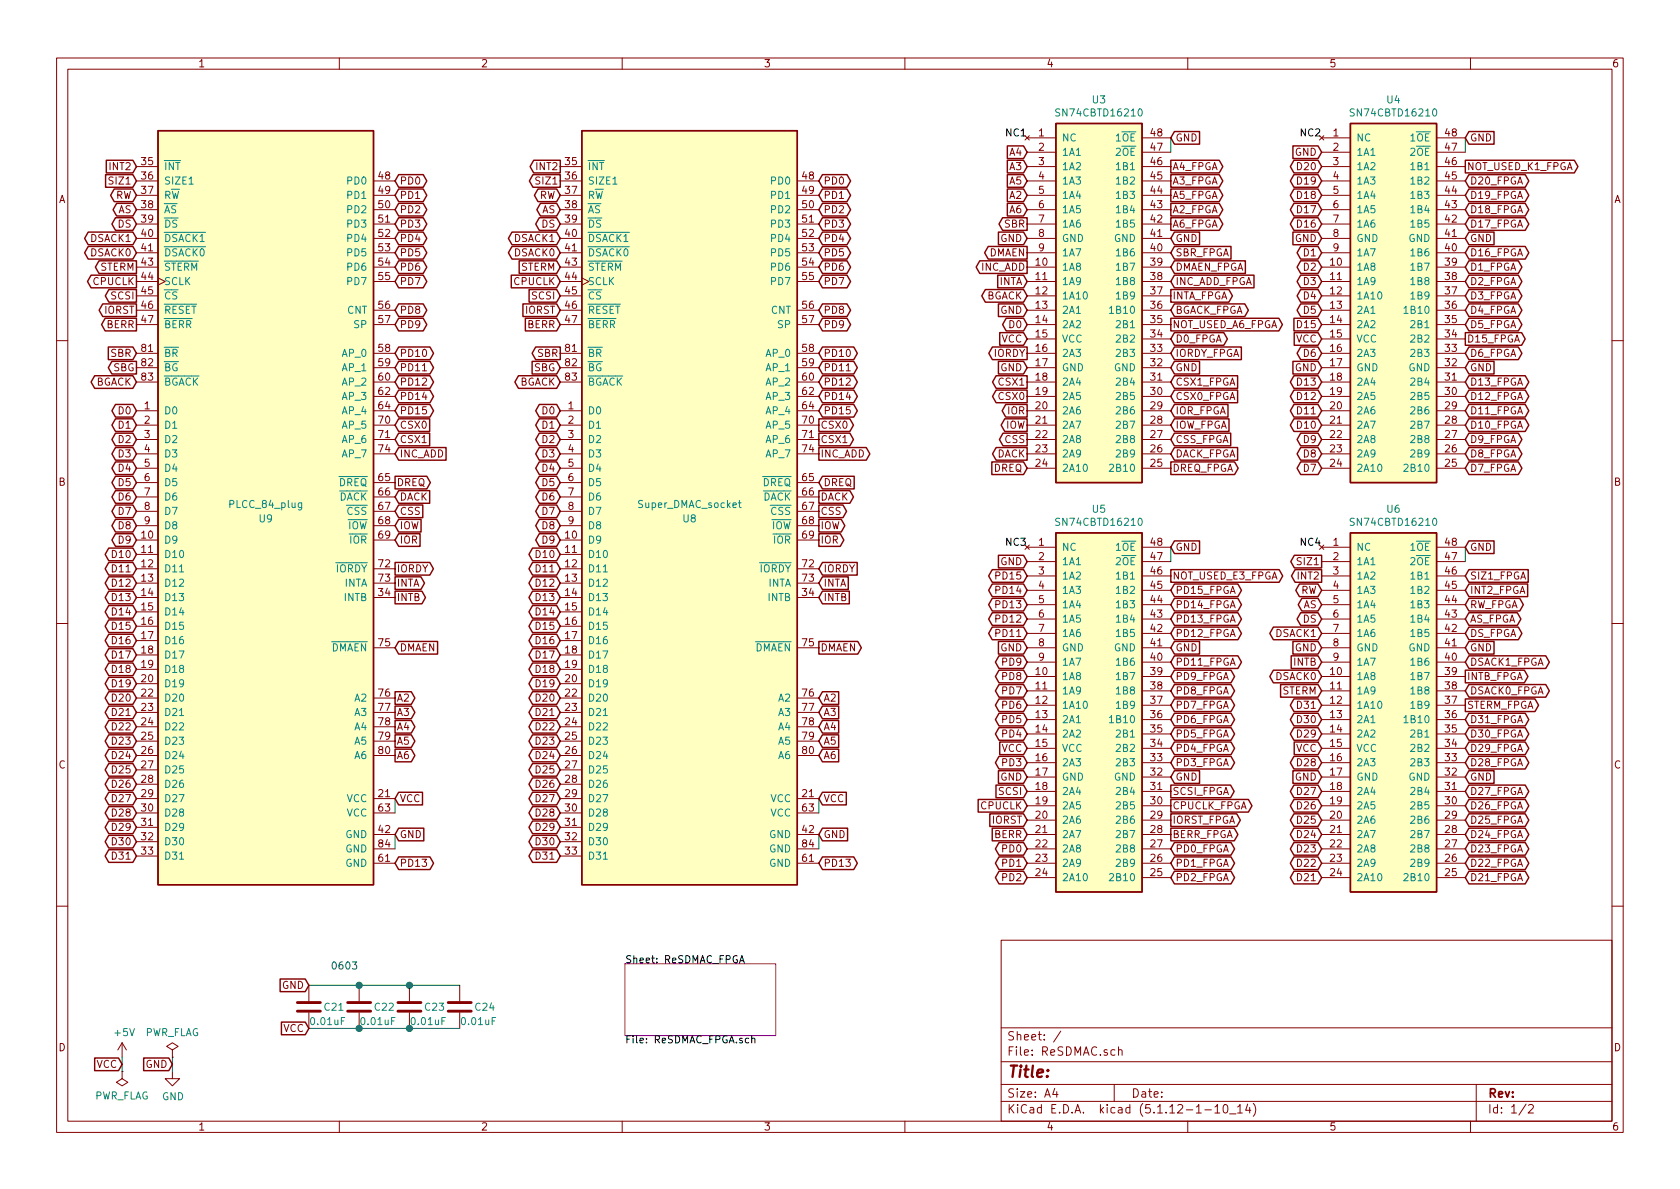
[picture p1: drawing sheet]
EESchema Schematic File Version 4
EELAYER 30 0
EELAYER END
$Descr A4 11693 8268
encoding utf-8
Sheet 1 2
Title ""
Date ""
Rev ""
Comp ""
Comment1 ""
Comment2 ""
Comment3 ""
Comment4 ""
$EndDescr
Text GLabel 850  7400 0    50   Input ~ 0
VCC
$Comp
L power:PWR_FLAG #FLG0101
U 1 1
P 850 7450
F 0 "#FLG0101" H 850 7525 50  0001 C CNN
F 1 "PWR_FLAG" H 850 7623 50  0000 C CNN
F 2 "" H 850 7450 50  0001 C CNN
F 3 "~" H 850 7450 50  0001 C CNN
	1    850  7450
	-1   0    0    1   
$EndComp
$Comp
L power:+5V #PWR0101
U 1 1
P 850 7350
F 0 "#PWR0101" H 850 7200 50  0001 C CNN
F 1 "+5V" H 865 7523 50  0000 C CNN
F 2 "" H 850 7350 50  0001 C CNN
F 3 "" H 850 7350 50  0001 C CNN
	1    850  7350
	1    0    0    -1  
$EndComp
Wire Wire Line
	850  7450 850  7350
$Comp
L power:PWR_FLAG #FLG0102
U 1 1
P 1200 7350
F 0 "#FLG0102" H 1200 7425 50  0001 C CNN
F 1 "PWR_FLAG" H 1200 7523 50  0000 C CNN
F 2 "" H 1200 7350 50  0001 C CNN
F 3 "~" H 1200 7350 50  0001 C CNN
	1    1200 7350
	1    0    0    -1  
$EndComp
$Comp
L power:GND #PWR0102
U 1 1
P 1200 7450
F 0 "#PWR0102" H 1200 7200 50  0001 C CNN
F 1 "GND" H 1205 7277 50  0000 C CNN
F 2 "" H 1200 7450 50  0001 C CNN
F 3 "" H 1200 7450 50  0001 C CNN
	1    1200 7450
	1    0    0    -1  
$EndComp
Wire Wire Line
	1200 7350 1200 7450
Text GLabel 1200 7400 0    50   Input ~ 0
GND
Text GLabel 2150 6850 0    50   Input ~ 0
GND
Text GLabel 8150 2550 2    50   Input ~ 0
GND
Text GLabel 7150 2550 0    50   Input ~ 0
GND
Text GLabel 7150 1650 0    50   Input ~ 0
GND
Text Label 7150 950  2    50   ~ 0
NC1
Text GLabel 8150 950  2    50   Input ~ 0
GND
Text GLabel 2750 5800 2    50   Input ~ 0
GND
Wire Wire Line
	8150 950  8150 1050
Text GLabel 950  2850 0    50   BiDi ~ 0
D0
Text GLabel 2750 4150 2    50   Output ~ 0
INTB
Text GLabel 950  1250 0    50   Input ~ 0
SIZ1
$Comp
L ReSDMAC:SN74CBTD16210 U4
U 1 1
P 9700 2050
F 0 "U4" H 9700 3417 50  0000 C CNN
F 1 "SN74CBTD16210" H 9700 3326 50  0000 C CNN
F 2 "ReSDMAC:TSSOP-48_6.1x12.5mm_P0.5mm_padLength_1mm" H 11350 2500 50  0001 C CNN
F 3 "https://www.ti.com/lit/ds/symlink/sn74cbtd16210.pdf" H 11350 2500 50  0001 C CNN
	1    9700 2050
	1    0    0    -1  
$EndComp
$Comp
L ReSDMAC:SN74CBTD16210 U5
U 1 1
P 7650 4900
F 0 "U5" H 7650 6267 50  0000 C CNN
F 1 "SN74CBTD16210" H 7650 6176 50  0000 C CNN
F 2 "ReSDMAC:TSSOP-48_6.1x12.5mm_P0.5mm_padLength_1mm" H 9300 5350 50  0001 C CNN
F 3 "https://www.ti.com/lit/ds/symlink/sn74cbtd16210.pdf" H 9300 5350 50  0001 C CNN
	1    7650 4900
	1    0    0    -1  
$EndComp
$Comp
L ReSDMAC:SN74CBTD16210 U6
U 1 1
P 9700 4900
F 0 "U6" H 9700 6267 50  0000 C CNN
F 1 "SN74CBTD16210" H 9700 6176 50  0000 C CNN
F 2 "ReSDMAC:TSSOP-48_6.1x12.5mm_P0.5mm_padLength_1mm" H 11350 5350 50  0001 C CNN
F 3 "https://www.ti.com/lit/ds/symlink/sn74cbtd16210.pdf" H 11350 5350 50  0001 C CNN
	1    9700 4900
	1    0    0    -1  
$EndComp
Text Label 9200 950  2    50   ~ 0
NC2
Text Label 7150 3800 2    50   ~ 0
NC3
Text Label 9200 3800 2    50   ~ 0
NC4
Wire Wire Line
	2150 6850 2500 6850
Connection ~ 2500 6850
Wire Wire Line
	2500 6850 2850 6850
Wire Wire Line
	2150 7150 2500 7150
Connection ~ 2500 7150
Wire Wire Line
	2500 7150 2850 7150
Text GLabel 7150 2350 0    50   Input ~ 0
VCC
Connection ~ 2850 6850
Connection ~ 2850 7150
Text GLabel 950  1150 0    50   Input ~ 0
INT2
Text GLabel 2750 6000 2    50   BiDi ~ 0
PD13
Wire Wire Line
	10200 1050 10200 950 
Wire Wire Line
	10200 3900 10200 3800
Wire Wire Line
	8150 3900 8150 3800
$Comp
L ReSDMAC:SN74CBTD16210 U3
U 1 1
P 7650 2050
F 0 "U3" H 7650 3417 50  0000 C CNN
F 1 "SN74CBTD16210" H 7650 3326 50  0000 C CNN
F 2 "ReSDMAC:TSSOP-48_6.1x12.5mm_P0.5mm_padLength_1mm" H 9300 2500 50  0001 C CNN
F 3 "https://www.ti.com/lit/ds/symlink/sn74cbtd16210.pdf" H 9300 2500 50  0001 C CNN
	1    7650 2050
	1    0    0    -1  
$EndComp
Text GLabel 8150 1650 2    50   Input ~ 0
GND
Text GLabel 10200 2550 2    50   Input ~ 0
GND
Text GLabel 10200 950  2    50   Input ~ 0
GND
Text GLabel 10200 1650 2    50   Input ~ 0
GND
Text GLabel 10200 5400 2    50   Input ~ 0
GND
Text GLabel 10200 3800 2    50   Input ~ 0
GND
Text GLabel 10200 4500 2    50   Input ~ 0
GND
Text GLabel 8150 5400 2    50   Input ~ 0
GND
Text GLabel 8150 3800 2    50   Input ~ 0
GND
Text GLabel 8150 4500 2    50   Input ~ 0
GND
Text GLabel 9200 2350 0    50   Input ~ 0
VCC
Text GLabel 9200 1650 0    50   Input ~ 0
GND
Text GLabel 9200 2550 0    50   Input ~ 0
GND
Text GLabel 9200 5200 0    50   Input ~ 0
VCC
Text GLabel 9200 4500 0    50   Input ~ 0
GND
Text GLabel 9200 5400 0    50   Input ~ 0
GND
Text GLabel 7150 5400 0    50   Input ~ 0
GND
Text GLabel 7150 4500 0    50   Input ~ 0
GND
Text GLabel 7150 5200 0    50   Input ~ 0
VCC
Text GLabel 7150 2850 0    50   Output ~ 0
IOR
Text GLabel 7150 2750 0    50   Output ~ 0
CSX0
Text GLabel 7150 2650 0    50   Output ~ 0
CSX1
Text GLabel 7150 2450 0    50   Output ~ 0
IORDY
Text GLabel 7150 1950 0    50   Input ~ 0
INTA
Text GLabel 7150 1850 0    50   Output ~ 0
INC_ADD
Text GLabel 7150 1550 0    50   Output ~ 0
SBR
Text GLabel 7150 2050 0    50   BiDi ~ 0
BGACK
Text GLabel 7150 3250 0    50   Input ~ 0
DREQ
Text GLabel 7150 3150 0    50   Output ~ 0
DACK
Text GLabel 7150 3050 0    50   Output ~ 0
CSS
Text GLabel 7150 2950 0    50   Output ~ 0
IOW
Text GLabel 7150 4300 0    50   BiDi ~ 0
PD12
Text GLabel 7150 4100 0    50   BiDi ~ 0
PD14
Text GLabel 7150 4000 0    50   BiDi ~ 0
PD15
Text GLabel 7150 4400 0    50   BiDi ~ 0
PD11
Text GLabel 7150 4600 0    50   BiDi ~ 0
PD9
Text GLabel 7150 4900 0    50   BiDi ~ 0
PD6
Text GLabel 7150 4800 0    50   BiDi ~ 0
PD7
Text GLabel 7150 5000 0    50   BiDi ~ 0
PD5
Text GLabel 7150 5100 0    50   BiDi ~ 0
PD4
Text GLabel 7150 5300 0    50   BiDi ~ 0
PD3
Text GLabel 7150 6100 0    50   BiDi ~ 0
PD2
Text GLabel 7150 6000 0    50   BiDi ~ 0
PD1
Text GLabel 7150 5900 0    50   BiDi ~ 0
PD0
Text GLabel 7150 5800 0    50   Input ~ 0
BERR
Text GLabel 7150 5700 0    50   Input ~ 0
IORST
Text GLabel 7150 5500 0    50   Input ~ 0
SCSI
Text GLabel 7150 5600 0    50   Input ~ 0
CPUCLK
Text GLabel 9200 3150 0    50   BiDi ~ 0
D8
Text GLabel 9200 3050 0    50   BiDi ~ 0
D9
Text GLabel 9200 2950 0    50   BiDi ~ 0
D10
Text GLabel 9200 2850 0    50   BiDi ~ 0
D11
Text GLabel 9200 2750 0    50   BiDi ~ 0
D12
Text GLabel 9200 2650 0    50   BiDi ~ 0
D13
Text GLabel 9200 3250 0    50   BiDi ~ 0
D7
Text GLabel 9200 1750 0    50   BiDi ~ 0
D1
Text GLabel 9200 1850 0    50   BiDi ~ 0
D2
Text GLabel 9200 1950 0    50   BiDi ~ 0
D3
Text GLabel 9200 2050 0    50   BiDi ~ 0
D4
Text GLabel 9200 2150 0    50   BiDi ~ 0
D5
Text GLabel 9200 2450 0    50   BiDi ~ 0
D6
Text GLabel 9200 2250 0    50   Input ~ 0
D15
Text GLabel 9200 1550 0    50   BiDi ~ 0
D16
Text GLabel 9200 1450 0    50   BiDi ~ 0
D17
Text GLabel 9200 1350 0    50   BiDi ~ 0
D18
Text GLabel 9200 1250 0    50   BiDi ~ 0
D19
Text GLabel 9200 1150 0    50   BiDi ~ 0
D20
Text GLabel 9200 5900 0    50   BiDi ~ 0
D23
Text GLabel 9200 6100 0    50   BiDi ~ 0
D21
Text GLabel 9200 6000 0    50   BiDi ~ 0
D22
Text GLabel 9200 5800 0    50   BiDi ~ 0
D24
Text GLabel 9200 5700 0    50   BiDi ~ 0
D25
Text GLabel 9200 5500 0    50   BiDi ~ 0
D27
Text GLabel 9200 5300 0    50   BiDi ~ 0
D28
Text GLabel 9200 5100 0    50   BiDi ~ 0
D29
Text GLabel 9200 5000 0    50   BiDi ~ 0
D30
Text GLabel 9200 4900 0    50   BiDi ~ 0
D31
Text GLabel 9200 4600 0    50   Input ~ 0
INTB
Text GLabel 9200 4000 0    50   Output ~ 0
INT2
Text GLabel 9200 3900 0    50   Output ~ 0
SIZ1
Text GLabel 9200 4300 0    50   BiDi ~ 0
DS
Text GLabel 9200 4200 0    50   BiDi ~ 0
AS
Text GLabel 9200 4100 0    50   BiDi ~ 0
RW
Text GLabel 9200 4400 0    50   BiDi ~ 0
DSACK1
Text GLabel 9200 4800 0    50   Input ~ 0
STERM
Text GLabel 9200 4700 0    50   BiDi ~ 0
DSACK0
Text GLabel 9200 5600 0    50   BiDi ~ 0
D26
Text GLabel 10200 3250 2    50   BiDi ~ 0
D7_FPGA
Text GLabel 8150 1450 2    50   Output ~ 0
A2_FPGA
Text GLabel 8150 1750 2    50   Input ~ 0
SBR_FPGA
Text GLabel 8150 1950 2    50   Input ~ 0
INC_ADD_FPGA
Text GLabel 8150 2050 2    50   Output ~ 0
INTA_FPGA
Text GLabel 8150 2150 2    50   BiDi ~ 0
BGACK_FPGA
Text GLabel 8150 2250 2    50   Output ~ 0
NOT_USED_A6_FPGA
Text GLabel 8150 2350 2    50   BiDi ~ 0
D0_FPGA
Text GLabel 8150 2450 2    50   Input ~ 0
IORDY_FPGA
Text GLabel 8150 2650 2    50   Input ~ 0
CSX1_FPGA
Text GLabel 8150 2750 2    50   Input ~ 0
CSX0_FPGA
Text GLabel 8150 2850 2    50   Input ~ 0
IOR_FPGA
Text GLabel 8150 2950 2    50   Input ~ 0
IOW_FPGA
Text GLabel 8150 3050 2    50   Input ~ 0
CSS_FPGA
Text GLabel 8150 3150 2    50   Input ~ 0
DACK_FPGA
Text GLabel 8150 3250 2    50   Output ~ 0
DREQ_FPGA
Text GLabel 10200 1250 2    50   BiDi ~ 0
D20_FPGA
Text GLabel 10200 1350 2    50   BiDi ~ 0
D19_FPGA
Text GLabel 10200 1450 2    50   BiDi ~ 0
D18_FPGA
Text GLabel 10200 1550 2    50   BiDi ~ 0
D17_FPGA
Text GLabel 10200 1750 2    50   BiDi ~ 0
D16_FPGA
Text GLabel 10200 1850 2    50   BiDi ~ 0
D1_FPGA
Text GLabel 10200 1950 2    50   BiDi ~ 0
D2_FPGA
Text GLabel 10200 2050 2    50   BiDi ~ 0
D3_FPGA
Text GLabel 10200 2150 2    50   BiDi ~ 0
D4_FPGA
Text GLabel 10200 2250 2    50   BiDi ~ 0
D5_FPGA
Text GLabel 10200 2350 2    50   Output ~ 0
D15_FPGA
Text GLabel 10200 2450 2    50   BiDi ~ 0
D6_FPGA
Text GLabel 10200 2650 2    50   BiDi ~ 0
D13_FPGA
Text GLabel 10200 2750 2    50   BiDi ~ 0
D12_FPGA
Text GLabel 10200 2850 2    50   BiDi ~ 0
D11_FPGA
Text GLabel 10200 2950 2    50   BiDi ~ 0
D10_FPGA
Text GLabel 10200 3050 2    50   BiDi ~ 0
D9_FPGA
Text GLabel 10200 3150 2    50   BiDi ~ 0
D8_FPGA
Text GLabel 8150 4100 2    50   BiDi ~ 0
PD15_FPGA
Text GLabel 8150 4000 2    50   Output ~ 0
NOT_USED_E3_FPGA
Text GLabel 8150 4200 2    50   BiDi ~ 0
PD14_FPGA
Text GLabel 7150 4200 0    50   BiDi ~ 0
PD13
Text GLabel 8150 4300 2    50   BiDi ~ 0
PD13_FPGA
Text GLabel 8150 4400 2    50   BiDi ~ 0
PD12_FPGA
Text GLabel 8150 4600 2    50   BiDi ~ 0
PD11_FPGA
Text GLabel 8150 4700 2    50   BiDi ~ 0
PD9_FPGA
Text GLabel 7150 4700 0    50   BiDi ~ 0
PD8
Text GLabel 8150 4800 2    50   BiDi ~ 0
PD8_FPGA
Text GLabel 8150 4900 2    50   BiDi ~ 0
PD7_FPGA
Text GLabel 8150 5000 2    50   BiDi ~ 0
PD6_FPGA
Text GLabel 8150 5100 2    50   BiDi ~ 0
PD5_FPGA
Text GLabel 8150 5200 2    50   BiDi ~ 0
PD4_FPGA
Text GLabel 8150 5300 2    50   BiDi ~ 0
PD3_FPGA
Text GLabel 8150 5600 2    50   Output ~ 0
CPUCLK_FPGA
Text GLabel 8150 5500 2    50   Output ~ 0
SCSI_FPGA
Text GLabel 8150 5700 2    50   Output ~ 0
IORST_FPGA
Text GLabel 8150 5800 2    50   Output ~ 0
BERR_FPGA
Text GLabel 8150 5900 2    50   BiDi ~ 0
PD0_FPGA
Text GLabel 8150 6000 2    50   BiDi ~ 0
PD1_FPGA
Text GLabel 8150 6100 2    50   BiDi ~ 0
PD2_FPGA
Text GLabel 10200 4000 2    50   Input ~ 0
SIZ1_FPGA
Text GLabel 10200 4100 2    50   Input ~ 0
INT2_FPGA
Text GLabel 10200 4300 2    50   BiDi ~ 0
AS_FPGA
Text GLabel 10200 4400 2    50   BiDi ~ 0
DS_FPGA
Text GLabel 10200 4600 2    50   BiDi ~ 0
DSACK1_FPGA
Text GLabel 10200 4700 2    50   Output ~ 0
INTB_FPGA
Text GLabel 10200 4800 2    50   BiDi ~ 0
DSACK0_FPGA
Text GLabel 10200 4900 2    50   Output ~ 0
STERM_FPGA
Text GLabel 10200 5000 2    50   BiDi ~ 0
D31_FPGA
Text GLabel 10200 5100 2    50   BiDi ~ 0
D30_FPGA
Text GLabel 10200 5200 2    50   BiDi ~ 0
D29_FPGA
Text GLabel 10200 5300 2    50   BiDi ~ 0
D28_FPGA
Text GLabel 10200 4200 2    50   BiDi ~ 0
RW_FPGA
Text GLabel 10200 5500 2    50   BiDi ~ 0
D27_FPGA
Text GLabel 10200 5600 2    50   BiDi ~ 0
D26_FPGA
Text GLabel 10200 5700 2    50   BiDi ~ 0
D25_FPGA
Text GLabel 10200 5800 2    50   BiDi ~ 0
D24_FPGA
Text GLabel 10200 5900 2    50   BiDi ~ 0
D23_FPGA
Text GLabel 10200 6000 2    50   BiDi ~ 0
D22_FPGA
Text GLabel 10200 6100 2    50   BiDi ~ 0
D21_FPGA
Wire Wire Line
	2850 6850 3200 6850
Wire Wire Line
	2850 7150 3200 7150
Text GLabel 2150 7150 0    50   Input ~ 0
VCC
Text Notes 2300 6750 0    50   ~ 0
0603
$Comp
L Device:C C24
U 1 1
P 3200 7000
F 0 "C24" H 3300 7000 50  0000 L CNN
F 1 "0.01uF" H 3200 6900 50  0000 L CNN
F 2 "Capacitor_SMD:C_0603_1608Metric_Pad1.05x0.95mm_HandSolder" H 3238 6850 50  0001 C CNN
F 3 "~" H 3200 7000 50  0001 C CNN
	1    3200 7000
	1    0    0    -1  
$EndComp
$Comp
L Device:C C23
U 1 1
P 2850 7000
F 0 "C23" H 2950 7000 50  0000 L CNN
F 1 "0.01uF" H 2850 6900 50  0000 L CNN
F 2 "Capacitor_SMD:C_0603_1608Metric_Pad1.05x0.95mm_HandSolder" H 2888 6850 50  0001 C CNN
F 3 "~" H 2850 7000 50  0001 C CNN
	1    2850 7000
	1    0    0    -1  
$EndComp
$Comp
L Device:C C22
U 1 1
P 2500 7000
F 0 "C22" H 2600 7000 50  0000 L CNN
F 1 "0.01uF" H 2500 6900 50  0000 L CNN
F 2 "Capacitor_SMD:C_0603_1608Metric_Pad1.05x0.95mm_HandSolder" H 2538 6850 50  0001 C CNN
F 3 "~" H 2500 7000 50  0001 C CNN
	1    2500 7000
	1    0    0    -1  
$EndComp
$Comp
L Device:C C21
U 1 1
P 2150 7000
F 0 "C21" H 2250 7000 50  0000 L CNN
F 1 "0.01uF" H 2150 6900 50  0000 L CNN
F 2 "Capacitor_SMD:C_0603_1608Metric_Pad1.05x0.95mm_HandSolder" H 2188 6850 50  0001 C CNN
F 3 "~" H 2150 7000 50  0001 C CNN
	1    2150 7000
	1    0    0    -1  
$EndComp
$Sheet
S 4350 6700 1050 500 
U 608A10F5
F0 "ReSDMAC_FPGA" 50
F1 "ReSDMAC_FPGA.sch" 50
$EndSheet
$Comp
L ReSDMAC:Super_DMAC_socket U9
U 1 1
P 1850 3500
F 0 "U9" H 1850 3400 50  0000 C CNN
F 1 "PLCC_84_plug" H 1850 3500 50  0000 C CNN
F 2 "ReSDMAC:PLCC-84_Plug_P1.27mm_mirrored" H 2250 6000 50  0001 L CIN
F 3 "" H 1850 3700 50  0001 C CNN
	1    1850 3500
	1    0    0    -1  
$EndComp
$Comp
L ReSDMAC:Super_DMAC_socket U8
U 1 1
P 4800 3500
F 0 "U8" H 4800 3400 50  0000 C CNN
F 1 "Super_DMAC_socket" H 4800 3500 50  0000 C CNN
F 2 "ReSDMAC:PLCC-84_TH_pin_holes" H 5200 6000 50  0001 L CIN
F 3 "" H 4800 3700 50  0001 C CNN
	1    4800 3500
	1    0    0    -1  
$EndComp
Text GLabel 7150 2250 0    50   BiDi ~ 0
D0
Text GLabel 3900 2850 0    50   BiDi ~ 0
D0
Text GLabel 950  2950 0    50   BiDi ~ 0
D1
Text GLabel 3900 2950 0    50   BiDi ~ 0
D1
Text GLabel 950  3050 0    50   BiDi ~ 0
D2
Text GLabel 3900 3050 0    50   BiDi ~ 0
D2
Text GLabel 950  3150 0    50   BiDi ~ 0
D3
Text GLabel 3900 3150 0    50   BiDi ~ 0
D3
Text GLabel 950  3250 0    50   BiDi ~ 0
D4
Text GLabel 3900 3250 0    50   BiDi ~ 0
D4
Text GLabel 950  3350 0    50   BiDi ~ 0
D5
Text GLabel 3900 3350 0    50   BiDi ~ 0
D5
Text GLabel 950  3450 0    50   BiDi ~ 0
D6
Text GLabel 3900 3450 0    50   BiDi ~ 0
D6
Text GLabel 950  3550 0    50   BiDi ~ 0
D7
Text GLabel 3900 3550 0    50   BiDi ~ 0
D7
Text GLabel 950  3650 0    50   BiDi ~ 0
D8
Text GLabel 3900 3650 0    50   BiDi ~ 0
D8
Text GLabel 3900 3750 0    50   BiDi ~ 0
D9
Text GLabel 950  3750 0    50   BiDi ~ 0
D9
Text GLabel 950  3850 0    50   BiDi ~ 0
D10
Text GLabel 3900 3850 0    50   BiDi ~ 0
D10
Text GLabel 950  3950 0    50   BiDi ~ 0
D11
Text GLabel 3900 3950 0    50   BiDi ~ 0
D11
Text GLabel 950  4050 0    50   BiDi ~ 0
D12
Text GLabel 3900 4050 0    50   BiDi ~ 0
D12
Text GLabel 950  4150 0    50   BiDi ~ 0
D13
Text GLabel 3900 4150 0    50   BiDi ~ 0
D13
Text GLabel 950  4350 0    50   BiDi ~ 0
D15
Text GLabel 3900 4350 0    50   BiDi ~ 0
D15
Text GLabel 950  4450 0    50   BiDi ~ 0
D16
Text GLabel 3900 4450 0    50   BiDi ~ 0
D16
Text GLabel 950  4550 0    50   BiDi ~ 0
D17
Text GLabel 3900 4550 0    50   BiDi ~ 0
D17
Text GLabel 950  4650 0    50   BiDi ~ 0
D18
Text GLabel 3900 4650 0    50   BiDi ~ 0
D18
Text GLabel 950  4750 0    50   BiDi ~ 0
D19
Text GLabel 3900 4750 0    50   BiDi ~ 0
D19
Text GLabel 950  4850 0    50   BiDi ~ 0
D20
Text GLabel 3900 4850 0    50   BiDi ~ 0
D20
Text GLabel 950  4950 0    50   BiDi ~ 0
D21
Text GLabel 3900 4950 0    50   BiDi ~ 0
D21
Text GLabel 950  5050 0    50   BiDi ~ 0
D22
Text GLabel 3900 5050 0    50   BiDi ~ 0
D22
Text GLabel 950  5150 0    50   BiDi ~ 0
D23
Text GLabel 3900 5150 0    50   BiDi ~ 0
D23
Text GLabel 3900 1450 0    50   BiDi ~ 0
AS
Text GLabel 3900 1350 0    50   BiDi ~ 0
RW
Text GLabel 950  5250 0    50   BiDi ~ 0
D24
Text GLabel 3900 5250 0    50   BiDi ~ 0
D24
Text GLabel 950  5350 0    50   BiDi ~ 0
D25
Text GLabel 3900 5350 0    50   BiDi ~ 0
D25
Text GLabel 950  5450 0    50   BiDi ~ 0
D26
Text GLabel 3900 5450 0    50   BiDi ~ 0
D26
Text GLabel 950  5550 0    50   BiDi ~ 0
D27
Text GLabel 3900 5550 0    50   BiDi ~ 0
D27
Text GLabel 950  5650 0    50   BiDi ~ 0
D28
Text GLabel 3900 5650 0    50   BiDi ~ 0
D28
Text GLabel 950  5750 0    50   BiDi ~ 0
D29
Text GLabel 3900 5750 0    50   BiDi ~ 0
D29
Text GLabel 950  5850 0    50   BiDi ~ 0
D30
Text GLabel 3900 5850 0    50   BiDi ~ 0
D30
Text GLabel 950  5950 0    50   BiDi ~ 0
D31
Text GLabel 3900 5950 0    50   BiDi ~ 0
D31
Text GLabel 5700 4150 2    50   Input ~ 0
INTB
Text GLabel 3900 1150 0    50   Output ~ 0
INT2
Text GLabel 3900 1250 0    50   Output ~ 0
SIZ1
Text GLabel 950  1350 0    50   BiDi ~ 0
RW
Text GLabel 950  1450 0    50   BiDi ~ 0
AS
Text GLabel 950  1550 0    50   BiDi ~ 0
DS
Text GLabel 3900 1550 0    50   BiDi ~ 0
DS
Text GLabel 950  1650 0    50   BiDi ~ 0
DSACK1
Text GLabel 3900 1650 0    50   BiDi ~ 0
DSACK1
Text GLabel 950  1750 0    50   BiDi ~ 0
DSACK0
Text GLabel 3900 1750 0    50   BiDi ~ 0
DSACK0
Text GLabel 950  1850 0    50   Output ~ 0
STERM
Text GLabel 3900 1850 0    50   Input ~ 0
STERM
Text GLabel 950  1950 0    50   Output ~ 0
CPUCLK
Text GLabel 3900 1950 0    50   Input ~ 0
CPUCLK
Text GLabel 950  2050 0    50   Output ~ 0
SCSI
Text GLabel 3900 2050 0    50   Input ~ 0
SCSI
Text GLabel 950  2150 0    50   Output ~ 0
IORST
Text GLabel 3900 2150 0    50   Input ~ 0
IORST
Text GLabel 950  2250 0    50   Output ~ 0
BERR
Text GLabel 3900 2250 0    50   Input ~ 0
BERR
Text GLabel 2750 1250 2    50   BiDi ~ 0
PD0
Text GLabel 5700 1250 2    50   BiDi ~ 0
PD0
Text GLabel 2750 1350 2    50   BiDi ~ 0
PD1
Text GLabel 5700 1350 2    50   BiDi ~ 0
PD1
Text GLabel 2750 1450 2    50   BiDi ~ 0
PD2
Text GLabel 5700 1450 2    50   BiDi ~ 0
PD2
Text GLabel 2750 1550 2    50   BiDi ~ 0
PD3
Text GLabel 5700 1550 2    50   BiDi ~ 0
PD3
Text GLabel 2750 1650 2    50   BiDi ~ 0
PD4
Text GLabel 5700 1650 2    50   BiDi ~ 0
PD4
Text GLabel 2750 1750 2    50   BiDi ~ 0
PD5
Text GLabel 5700 1750 2    50   BiDi ~ 0
PD5
Text GLabel 2750 1850 2    50   BiDi ~ 0
PD6
Text GLabel 5700 1850 2    50   BiDi ~ 0
PD6
Text GLabel 2750 1950 2    50   BiDi ~ 0
PD7
Text GLabel 5700 1950 2    50   BiDi ~ 0
PD7
Text GLabel 2750 2150 2    50   BiDi ~ 0
PD8
Text GLabel 5700 2150 2    50   BiDi ~ 0
PD8
Text GLabel 2750 2250 2    50   BiDi ~ 0
PD9
Text GLabel 5700 2250 2    50   BiDi ~ 0
PD9
Text GLabel 2750 2550 2    50   BiDi ~ 0
PD11
Text GLabel 5700 2550 2    50   BiDi ~ 0
PD11
Text GLabel 5700 5800 2    50   Input ~ 0
GND
Text GLabel 2750 2650 2    50   BiDi ~ 0
PD12
Text GLabel 5700 2650 2    50   BiDi ~ 0
PD12
Text GLabel 2750 2750 2    50   BiDi ~ 0
PD14
Text GLabel 5700 2750 2    50   BiDi ~ 0
PD14
Text GLabel 5700 6000 2    50   BiDi ~ 0
PD13
Text GLabel 2750 2850 2    50   BiDi ~ 0
PD15
Text GLabel 5700 2850 2    50   BiDi ~ 0
PD15
Text GLabel 5700 3350 2    50   Input ~ 0
DREQ
Text GLabel 2750 3350 2    50   Output ~ 0
DREQ
Text GLabel 2750 3450 2    50   Input ~ 0
DACK
Text GLabel 5700 3450 2    50   Output ~ 0
DACK
Text GLabel 5700 3550 2    50   Output ~ 0
CSS
Text GLabel 2750 3550 2    50   Input ~ 0
CSS
Text GLabel 2750 3650 2    50   Input ~ 0
IOW
Text GLabel 5700 3650 2    50   Output ~ 0
IOW
Text GLabel 2750 3750 2    50   Input ~ 0
IOR
Text GLabel 5700 3750 2    50   Output ~ 0
IOR
Text GLabel 5700 2950 2    50   Output ~ 0
CSX0
Text GLabel 2750 2950 2    50   Input ~ 0
CSX0
Text GLabel 2750 3050 2    50   Input ~ 0
CSX1
Text GLabel 5700 3050 2    50   Output ~ 0
CSX1
Text GLabel 5700 3950 2    50   Input ~ 0
IORDY
Text GLabel 2750 3950 2    50   Output ~ 0
IORDY
Text GLabel 5700 4050 2    50   Input ~ 0
INTA
Text GLabel 2750 4050 2    50   Output ~ 0
INTA
Text GLabel 5700 3150 2    50   Output ~ 0
INC_ADD
Text GLabel 2750 3150 2    50   Input ~ 0
INC_ADD
Text GLabel 5700 4500 2    50   Output ~ 0
DMAEN
Text GLabel 2750 4500 2    50   Input ~ 0
DMAEN
Text GLabel 8150 1850 2    50   Input ~ 0
DMAEN_FPGA
Text GLabel 7150 1750 0    50   Output ~ 0
DMAEN
Text GLabel 7150 1350 0    50   Input ~ 0
A2
Text GLabel 5700 4850 2    50   Input ~ 0
A2
Text GLabel 2750 4850 2    50   Output ~ 0
A2
Text GLabel 2750 4950 2    50   Output ~ 0
A3
Text GLabel 5700 4950 2    50   Input ~ 0
A3
Text GLabel 8150 1550 2    50   Output ~ 0
A6_FPGA
Text GLabel 7150 1450 0    50   Input ~ 0
A6
Text GLabel 8150 1350 2    50   Output ~ 0
A5_FPGA
Text GLabel 7150 1250 0    50   Input ~ 0
A5
Text GLabel 8150 1150 2    50   Output ~ 0
A4_FPGA
Text GLabel 7150 1050 0    50   Input ~ 0
A4
Text GLabel 7150 1150 0    50   Input ~ 0
A3
Text GLabel 8150 1250 2    50   Output ~ 0
A3_FPGA
Text GLabel 2750 5050 2    50   Output ~ 0
A4
Text GLabel 5700 5050 2    50   Input ~ 0
A4
Text GLabel 2750 5150 2    50   Output ~ 0
A5
Text GLabel 5700 5150 2    50   Input ~ 0
A5
Text GLabel 2750 5250 2    50   Output ~ 0
A6
Text GLabel 5700 5250 2    50   Input ~ 0
A6
Text GLabel 3900 2450 0    50   Output ~ 0
SBR
Text GLabel 3900 2650 0    50   BiDi ~ 0
BGACK
Text GLabel 3900 2550 0    50   Input ~ 0
SBG
Text GLabel 950  2450 0    50   Input ~ 0
SBR
Text GLabel 950  2550 0    50   Output ~ 0
SBG
Text GLabel 950  2650 0    50   BiDi ~ 0
BGACK
Text GLabel 3900 4250 0    50   BiDi ~ 0
D14
Text GLabel 950  4250 0    50   BiDi ~ 0
D14
Text GLabel 2750 2450 2    50   BiDi ~ 0
PD10
Text GLabel 5700 2450 2    50   BiDi ~ 0
PD10
Text GLabel 2750 5550 2    50   Input ~ 0
VCC
Text GLabel 5700 5550 2    50   Input ~ 0
VCC
Wire Wire Line
	2750 5550 2750 5650
Wire Wire Line
	5700 5550 5700 5650
Wire Wire Line
	5700 5800 5700 5900
Wire Wire Line
	2750 5800 2750 5900
Text GLabel 9200 1050 0    50   Input ~ 0
GND
Text GLabel 10200 1150 2    50   Output ~ 0
NOT_USED_K1_FPGA
Text GLabel 7150 3900 0    50   Input ~ 0
GND
Text GLabel 7150 2150 0    50   Input ~ 0
GND
$EndSCHEMATC
